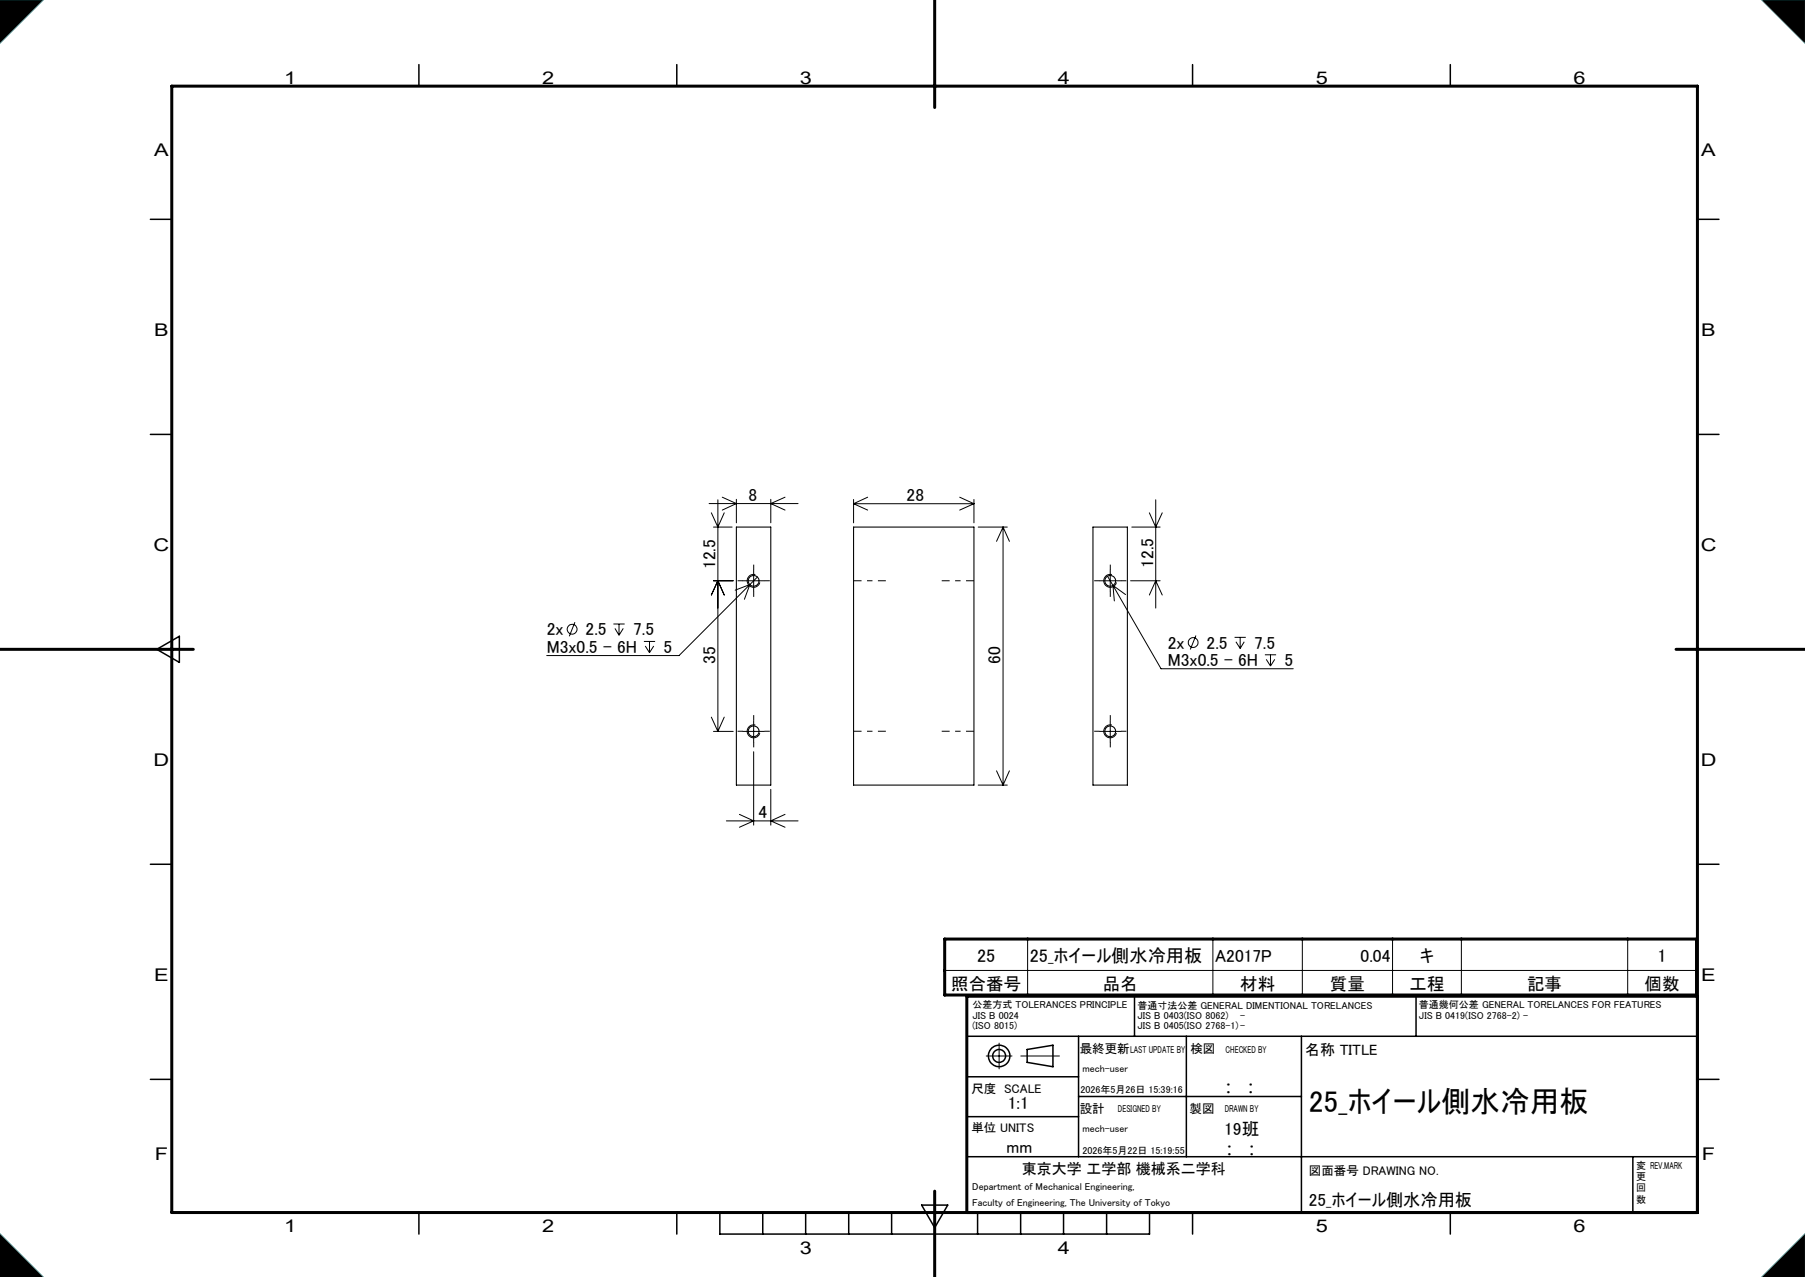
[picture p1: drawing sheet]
<svg xmlns="http://www.w3.org/2000/svg" width="420mm" height="297mm" viewBox="0 0 420 297" stroke-linecap="round" stroke-linejoin="round" font-family="sans-serif">
<g fill="none" stroke="#000" stroke-width=".25">
<path d="M171.3 122.6h8.1v60h-8.1zM198.6 122.6h28v60h-28zM254.3 122.6h8v60h-8z"/>
<circle cx="175.4" cy="135.1" r="1.25"/>
<circle cx="258.3" cy="135.1" r="1.25"/>
<circle cx="175.4" cy="170.1" r="1.25"/>
<circle cx="258.3" cy="170.1" r="1.25"/>
</g>
<g fill="none" stroke="#000" stroke-width=".35">
<path d="M97.5 15v5M157.5 15v5M277.5 15v5M337.5 15v5M35 51h5M395 51h5M35 101h5M395 101h5M36.5 151l5.2-3v6.1zM35 201h5M395 201h5M264 231.7v9.3"/>
<path d="M329.5 231.7v9.3M35 251h5M225 241h170M225 250.4h26M225 259.7h26M245 248.1v-5l-6 1v3l6 1M251 241v28M251 255h51.8M276 241v28M302.8 241v41M395 251h5M225 269h170"/>
<path d="M379.9 269v13M97.5 282v5M157.5 282v5M167.5 282v5h100v-5M177.5 282v5M187.5 282v5M197.5 282v5M207.5 282v5M214.5 280.3h6l-3 5.2zM227.5 282v5M237.5 282v5M247.5 282v5"/>
<path d="M257.5 282v5M277.5 282v5M337.5 282v5"/>
<circle cx="232.5" cy="245.6" r="2.5"/>
<circle cx="232.5" cy="245.6" r="1.5"/>
</g>
<g fill="none" stroke="#000" stroke-width=".23">
<path d="M0 0h10l-10 10zM410 0h10v10zM165 117.1h20.7M165.5 119.3l1.5 3.3 1.5-3.3M167 116.2v53.9M168.1 115.6l3.2 1.5-3.2 1.5M171.3 116.1v5.5M179.4 116.1v5.5M182.7 115.6l-3.3 1.5 3.3 1.5M198.6 116.2v5.4M198.6 117.2h28M198.6 117.2l3.3 1.4"/>
<path d="M201.9 115.6l-3.3 1.6M223.3 115.6l3.3 1.6M226.6 116.2v5.4M226.6 117.2l-3.3 1.4M267.4 119.3l1.5 3.3 1.5-3.3M268.9 116.2v25.2M165.5 138.4l1.5-3.3 1.5 3.3M166 122.6h4.4M166 135.1h4.6M171.1 137.3l3.4-1.3-1.3 3.4M172.9 135.1h5M175.4 132.6v5"/>
<path d="M175.8 133.6a1.51 1.51 0 0 0-1.9 1.1 1.51 1.51 0 0 0 1.1 1.8 1.51 1.51 0 0 0 1.8-1M176.2 134.2l-18.2 18.3h-30.8M227.6 122.6h6.8M233.4 122.6v60M233.4 122.6l1.5 3.3M233.4 122.6l-1.5 3.3M255.8 135.1h5M257.7 134l1.3 2.2M258.3 132.6v5M258.7 133.6a1.51 1.51 0 0 0-1.8 1.1 1.51 1.51 0 0 0 1 1.8 1.51 1.51 0 0 0 1.9-1M259 136.2l11.2 19.3h30.7M259 136.2l.3 3.6"/>
<path d="M259 136.2l2.9 2.1M263.1 135.1h6.8M263.3 122.6h6.6M267.4 138.4l1.5-3.3 1.5 3.3M133.8 144.7l-1.3 3.3M142.7 145.1h2.6M143.1 146.2l.9 1.5M144 145.1v2.6M145 146.2l-1 1.5M149.8 149.2h2.6M150.1 150.2l1 1.6M151.1 149.2v2.6"/>
<path d="M152.1 150.2l-1 1.6M278.3 147.8l-1.3 3.3M287.3 148.2h2.6M287.6 149.3l1 1.5M288.6 148.2v2.6M289.5 149.3l-.9 1.5M294.3 152.3h2.6M294.6 153.3l1 1.6M295.6 152.3v2.6M296.6 153.3l-1 1.6M165.5 166.8l1.5 3.3M166 170.1h4.6"/>
<path d="M168.5 166.8l-1.5 3.3M172.9 170.1h5M175.4 167.6v5M175.4 174.8v17.1M175.8 168.6a1.51 1.51 0 0 0-1.9 1.1 1.51 1.51 0 0 0 1.1 1.8 1.51 1.51 0 0 0 1.8-1M231.9 179.3l1.5 3.3M234.9 179.3l-1.5 3.3M255.8 170.1h5M258.3 167.6v5M258.7 168.6a1.51 1.51 0 0 0-1.8 1.1 1.51 1.51 0 0 0 1 1.8 1.51 1.51 0 0 0 1.9-1M169 190.9h16.7M172 189.4l3.4 1.5-3.4 1.5"/>
<path d="M179.4 183.6v8.3M182.7 189.4l-3.3 1.5 3.3 1.5M227.6 182.6h6.8M239.1 218.4v13M282.2 218.4v13M303 218.4v13M324 218.4v13M340 218.4v13M378.7 218.4v13M219.8 225.7h175M229.5 245.6h6M232.5 242.6v6"/>
<path d="M237.5 245.6h9M0 287l10 10h-10zM410 297l10-10v10z"/>
<circle cx="133.1" cy="146.3" r="1.15"/>
<circle cx="277.6" cy="149.4" r="1.13"/>
</g>
<path d="M217.5 0v25M40 20h355v262h-355zM0 151h45M390 151h30M219.8 218.4h175v13h-175zM395 231.7h-170v50.3M217.5 277v20" fill="none" stroke="#000" stroke-width=".7"/>
<path d="M0 0h10l-10 10zM410 0h10v10zM0 287l10 10h-10zM410 297l10-10v10z" fill="none" stroke="#0ff" stroke-width=".23"/>
<path d="M0 0v10l10-10zM410 0l10 10v-10zM410 297h10v-10zM0 287v10h10z" fill-rule="evenodd" fill="#000"/>
<path d="M198.6 135.1h7.5M226.6 135.1h-7.5M198.6 170.1h7.5M226.6 170.1h-7.5" fill="none" stroke="#000" stroke-width=".23" stroke-dasharray="30.5 1.3 1.3 1.3" stroke-dashoffset="28.6" stroke-linecap="butt"/>
<g fill="none" stroke="#000" stroke-width=".23" stroke-dasharray="30.5 1.3 1.3 1.3" stroke-linecap="butt">
<path d="M172.9 135.1h-1.3M175.4 132.6v-1.3M175.4 137.6v1.2M177.9 135.1h1.2M255.8 135.1h-1.2M258.3 132.6v-1.3M258.3 137.6v1.2M260.8 135.1h1.3M172.9 170.1h-1.3M175.4 167.6v-1.3M175.4 172.6v1.2M177.9 170.1h1.2"/>
<path d="M255.8 170.1h-1.2M258.3 167.6v-1.3M258.3 172.6v1.2M260.8 170.1h1.3"/>
</g>
<text font-size="7" x="304.6" y="258.7">25_ホイール側水冷用板</text>
<g font-size="4.2">
<text x="227.4" y="223.8">25</text>
<text x="239.6" y="223.8">25_ホイール側水冷用板</text>
<text x="385.7" y="223.8">1</text>
</g>
<g font-size="4.1">
<text x="66.1" y="19.6">1</text>
<text x="126.1" y="19.6">2</text>
<text x="186.1" y="19.6">3</text>
<text x="246.1" y="19.6">4</text>
<text x="306.1" y="19.6">5</text>
<text x="366.1" y="19.6">6</text>
<text x="35.9" y="36.3">A</text>
<text x="395.9" y="36.3">A</text>
<text x="35.9" y="78.1">B</text>
<text x="395.9" y="78.1">B</text>
<text x="174.2" y="116.5">8</text>
<text x="211" y="116.6">28</text>
<text x="35.8" y="128.1">C</text>
<text x="395.8" y="128.1">C</text>
<text x="166.5" y="132.3" transform="rotate(-90 166.5 132.3)">12.5</text>
<text x="268.4" y="132.1" transform="rotate(-90 268.4 132.1)">12.5</text>
<text x="127.2" y="147.8">2x</text>
<text x="136.3" y="147.8">2.5</text>
<text x="147.3" y="147.8">7.5</text>
<text x="127.2" y="151.9">M3x0.5 - 6H</text>
<text x="154.4" y="151.9">5</text>
<text x="166.5" y="154.5" transform="rotate(-90 166.5 154.5)">35</text>
<text x="232.8" y="154.4" transform="rotate(-90 232.8 154.4)">60</text>
<text x="271.8" y="150.9">2x</text>
<text x="271.8" y="155">M3x0.5 - 6H</text>
<text x="280.8" y="150.9">2.5</text>
<text x="291.8" y="150.9">7.5</text>
<text x="298.9" y="155">5</text>
<text x="35.8" y="178.1">D</text>
<text x="395.8" y="178.1">D</text>
<text x="176.5" y="190.3">4</text>
<text x="282.8" y="223.8">A2017P</text>
<text x="316.6" y="223.8">0.04</text>
<text x="330.4" y="223.8">キ</text>
<text x="35.9" y="228.1">E</text>
<text x="221.3" y="230.3">照合番号</text>
<text x="256.6" y="230.3">品名</text>
<text x="288.6" y="230.3">材料</text>
<text x="309.5" y="230.3">質量</text>
<text x="328" y="230.3">工程</text>
<text x="355.3" y="230.3">記事</text>
<text x="382.7" y="230.3">個数</text>
<text x="395.9" y="228.1">E</text>
<text x="234.5" y="257.9">1:1</text>
<text x="285.2" y="254.2">:</text>
<text x="290.4" y="254.2">:</text>
<text x="284.9" y="263.9">19班</text>
<text x="36" y="269.8">F</text>
<text x="234.2" y="268.3">mm</text>
<text x="285.4" y="268.7">:</text>
<text x="290.6" y="268.7">:</text>
<text x="396" y="269.8">F</text>
<text x="304.6" y="280.5">25_ホイール側水冷用板</text>
<text x="66.1" y="286.6">1</text>
<text x="126.1" y="286.6">2</text>
<text x="306.1" y="286.6">5</text>
<text x="366.1" y="286.6">6</text>
<text x="186.1" y="291.6">3</text>
<text x="246.1" y="291.6">4</text>
</g>
<g font-size="3.5">
<text x="303.7" y="245.4">名称 TITLE</text>
<text x="237.7" y="273">東京大学 工学部 機械系二学科</text>
</g>
<g font-size="2.9">
<text x="251.3" y="244.9">最終更新</text>
<text x="277" y="244.9">検図</text>
<text x="226" y="254.1">尺度 SCALE</text>
<text x="226" y="263.2">単位 UNITS</text>
<text x="251.3" y="258.7">設計</text>
<text x="276.8" y="258.8">製図</text>
<text x="304.6" y="273.3">図面番号 DRAWING NO.</text>
</g>
<g font-size="2.3">
<text x="226.3" y="234.5">公差方式 TOLERANCES PRINCIPLE</text>
<text x="226.3" y="236.9">JIS B 0024</text>
<text x="226.3" y="239.3">(ISO 8015)</text>
<text x="264.7" y="234.6">普通寸法公差 GENERAL DIMENTIONAL TORELANCES</text>
<text x="264.7" y="237">JIS B 0403(ISO 8062)</text>
<text x="264.7" y="239.4">JIS B 0405(ISO 2768-1)-</text>
<text x="288.6" y="237">-</text>
<text x="330.2" y="234.5">普通幾何公差 GENERAL TORELANCES FOR FEATURES</text>
<text x="330.2" y="236.9">JIS B 0419(ISO 2768-2) -</text>
<text x="263" y="244.9">LAST UPDATE BY</text>
<text x="285.2" y="244.8">CHECKED BY</text>
<text x="251.9" y="249.4">mech-user</text>
<text x="251.4" y="254.1">2026年5月26日 15:39:16</text>
<text x="251.9" y="263.3">mech-user</text>
<text x="260.1" y="258.7">DESIGNED BY</text>
<text x="285" y="258.7">DRAWN BY</text>
<text x="251.9" y="268.3">2026年5月22日 15:19:55</text>
<text x="380.7" y="274.4">更</text>
<text x="380.7" y="271.8">変 REV.MARK</text>
<text x="226.2" y="280.5">Faculty of Engineering, The University of Tokyo</text>
<text x="226.2" y="276.8">Department of Mechanical Engineering,</text>
<text x="380.7" y="279.7">数</text>
<text x="380.7" y="277.1">回</text>
</g>
</svg>
